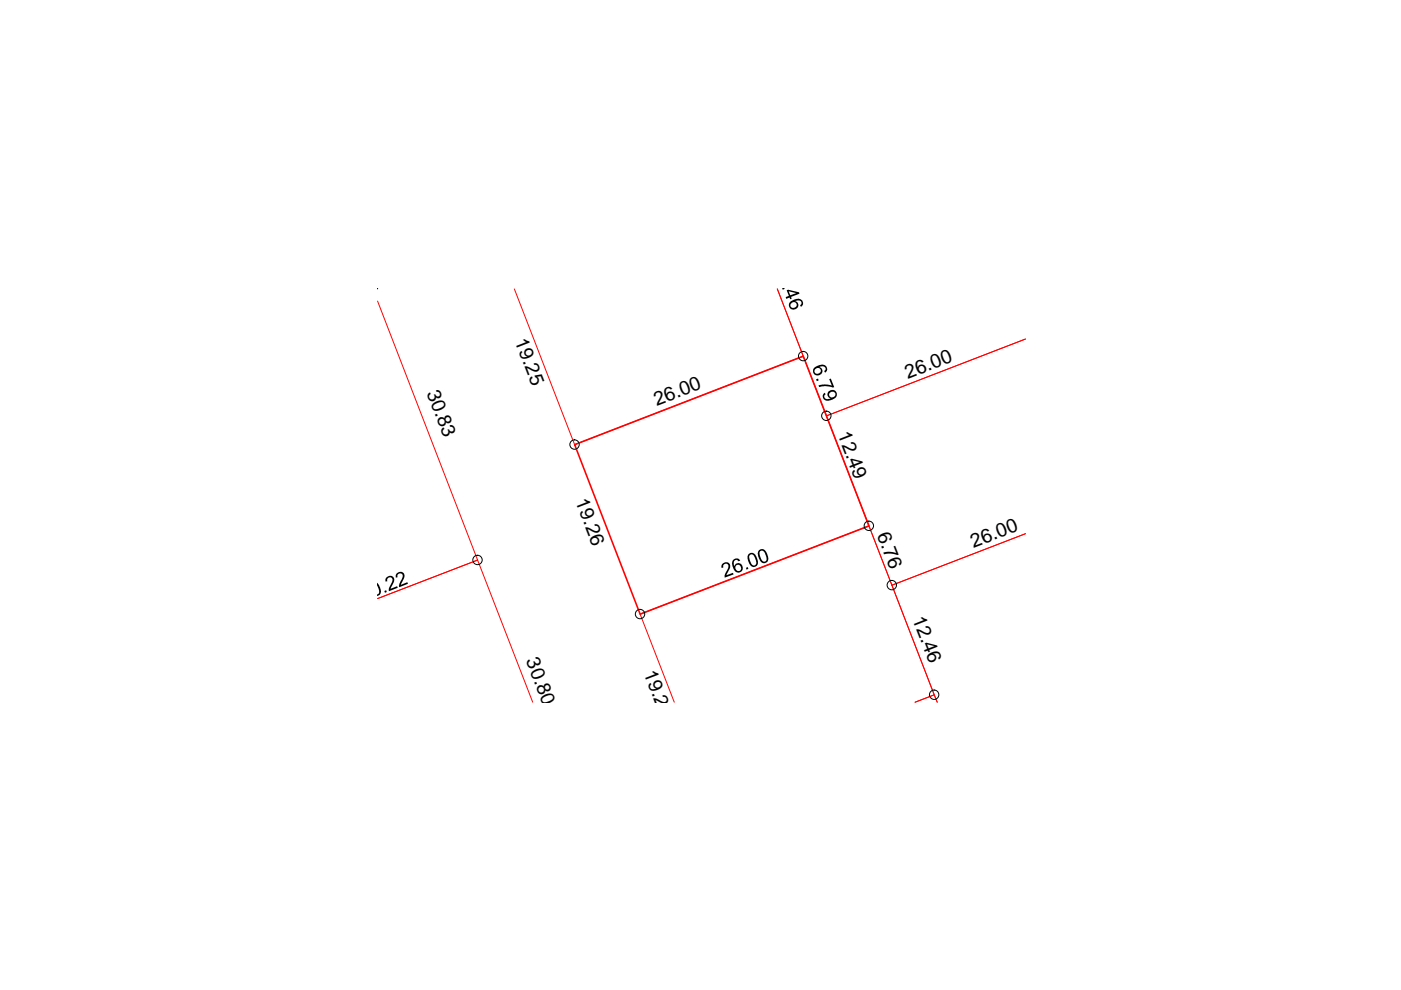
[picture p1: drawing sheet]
<svg xmlns="http://www.w3.org/2000/svg" width="297mm" height="210mm" viewBox="0 0 297 210" stroke-linecap="round" stroke-linejoin="round" font-family="sans-serif">
<path d="M80.1 63.8l21.2 54.9-21.2 8.2 21.2-8.2 11.6 30.2M109.1 61.3l12.7 33 48.5-18.8-5.5-14.2 10.4 26.9 42.2-16.3-42.2 16.3 13.9 35.9 28.3-10.9-28.3 10.9 9.6 24.8-.6-1.6-4.1 1.6 4.1-1.6-13.9-35.8-48.5 18.7 7.3 18.7" fill="none" stroke="#f00" stroke-width=".21"/>
<path d="M121.8 94.3l48.5-18.8 13.9 36-48.5 18.7z" fill="none" stroke="#f00" stroke-width=".34"/>
<g fill="none" stroke="#000" stroke-width=".21">
<path d="M80.1 61.3h.1"/>
<circle cx="170.3" cy="75.5" r=".99"/>
<circle cx="121.8" cy="94.3" r=".99"/>
<circle cx="175.2" cy="88.2" r=".99"/>
<circle cx="101.2" cy="118.7" r=".99"/>
<circle cx="184.2" cy="111.5" r=".99"/>
<circle cx="135.7" cy="130.2" r=".99"/>
<circle cx="189.1" cy="124.1" r=".99"/>
<circle cx="198.1" cy="147.3" r=".99"/>
</g>
<g fill="#000">
<path d="M165.8 61.2l.6 .1-.5 .1zM173 80.4l.4-.1 .2 .3-.4 .2zM173.5 81.7l1.5-.2 1.4 .2-.6-1.3 .3-.1 .8 1.8-.4 .1-1.3-.3-1.5 .2zM81.5 125.3l.4-.2 .1 .4-.4 .2zM81.9 122.5l.5-.4h.6l.3 .2 .3 .3-.1 .9-.7 1.3 1.4-.5 .1 .3-1.8 .7-.1-.5 .7-1.2 .1-.7-.1-.4-.6-.1-.4 .4v.4l-.4 .1v-.4zM84 121.7l.8-.5 .7 .2 .2 .4 .1 .5-.8 1.7 1.4-.6 .1 .4-1.8 .7v-.7l.6-1.2 .1-.6-.3-.4h-.4l-.4 .3v.5l-.4 .1zM153.1 119.6l.7-.4 .8 .2 .2 .4v.5l-.8 1.7 1.4-.5 .1 .3-1.8 .7-.1-.5 .8-1.6v-.6l-.3-.3h-.4l-.4 .4 .1 .4-.4 .1zM158.2 120.4l.3-.2 .2 .4-.4 .2z"/>
<path d="M166.8 61.6l.3-.2 2.3 .6 .1 .3-1.8 .6 .2 .4-.3 .2-.2-.4-.7 .3-.1-.4 .7-.3zM167.2 61.8l.4 .8 1.2-.5z"/>
<path d="M167.5 64l.9-.5 1-.2 .7 .5 .2 .7-.5 .5-.2-.3 .3-.3v-.3l-.2-.3-.7-.1-.4 .1 .5 .4 .1 .7-.3 .5-.8 .3-.4-.2-.4-.5v-.5zM167.8 64.3l-.2 .4 .1 .5 .6 .1 .5-.3 .1-.5-.2-.4h-.5z"/>
<path d="M172.5 78.1l.9-.6 1.1-.2 .7 .4 .2 .7-.5 .6-.1-.3 .2-.3-.1-.5-.5-.3-.7 .2 .5 .4 .2 .7-.4 .5-.7 .2-.6-.2-.3-.4zM172.9 78.2l-.2 .4 .1 .5 .6 .1 .5-.2 .1-.5-.2-.4-.5-.1z"/>
<path d="M174.6 83.5l.3-.2 .1 .3-.2 .2v.4l.2 .3 .3 .1 .8-.1-.4-.2-.3-.5 .2-.7 .4-.3h1l.4 .4 .1 .4-.1 .4-.5 .5-.8 .4-.9 .1-.3-.2-.4-.4-.1-.5zM176 83.2l-.2 .5 .3 .5h.5l.4-.3 .1-.5-.1-.2-.7-.1z"/>
<path d="M155.4 118.7l.6-.3h.4l.4 .3 .1 .2-.3 .1-.4-.3-.4 .1-.2 .4v.5l.1 .4 .2-.5 .6-.2 .7 .3 .3 .6v.4l-.3 .5-.8 .2-.6-.3-.6-1.3v-.5zM156.1 119.8l-.2 .3 .1 .7 .4 .3 .5-.1 .2-.4-.2-.7-.4-.2z"/>
<path d="M158.7 117.5l.5-.3h.4l.7 .6 .4 1.2-.1 .8-.3 .3-.8 .1-.6-.6-.4-1.1zM159 117.6l-.2 .6 .4 1.2 .3 .4 .5 .1 .4-.4-.3-1.3-.5-.6z"/>
<path d="M160.9 116.7l.3-.2 .6-.1 .5 .4 .6 1.4-.3 1-.7 .2-.7-.4-.5-1.5zM161.2 116.8l-.2 .7 .3 .9 .4 .6 .5 .1 .4-.5-.4-1.3-.4-.5-.3-.1z"/>
<path d="M80 123.4v.2l.6 1 .2 .7-.2 .6-.3 .3a.22 .22 0 0 1-.2 .1 .22 .22 0 0 1-.1-.3zM80 123.7v1.9a.21 .21 0 0 0-.1 .3 .21 .21 0 0 0 .3 0l.2-.7-.4-1z"/>
</g>
<g font-size="4.1">
<text x="109.1" y="72.3" transform="rotate(69 109.1 72.3)">19.25</text>
<text x="90.4" y="83.2" transform="rotate(69 90.4 83.2)">30.83</text>
<text x="192.5" y="80.4" transform="rotate(-21 192.5 80.4)">26.00</text>
<text x="139.2" y="86" transform="rotate(-21 139.2 86)">26.00</text>
<text x="177.5" y="92.1" transform="rotate(69 177.5 92.1)">12.49</text>
<text x="122" y="106.3" transform="rotate(69 122 106.3)">19.26</text>
<text x="185.9" y="113.4" transform="rotate(69 185.9 113.4)">6.76</text>
<text x="206.4" y="116.2" transform="rotate(-21 206.4 116.2)">26.00</text>
<text x="193.4" y="131.2" transform="rotate(69 193.4 131.2)">12.46</text>
<text x="111.5" y="140" transform="rotate(69 111.5 140)">30.80</text>
<text x="136.4" y="142.6" transform="rotate(69 136.4 142.6)">19.24</text>
</g>
</svg>
